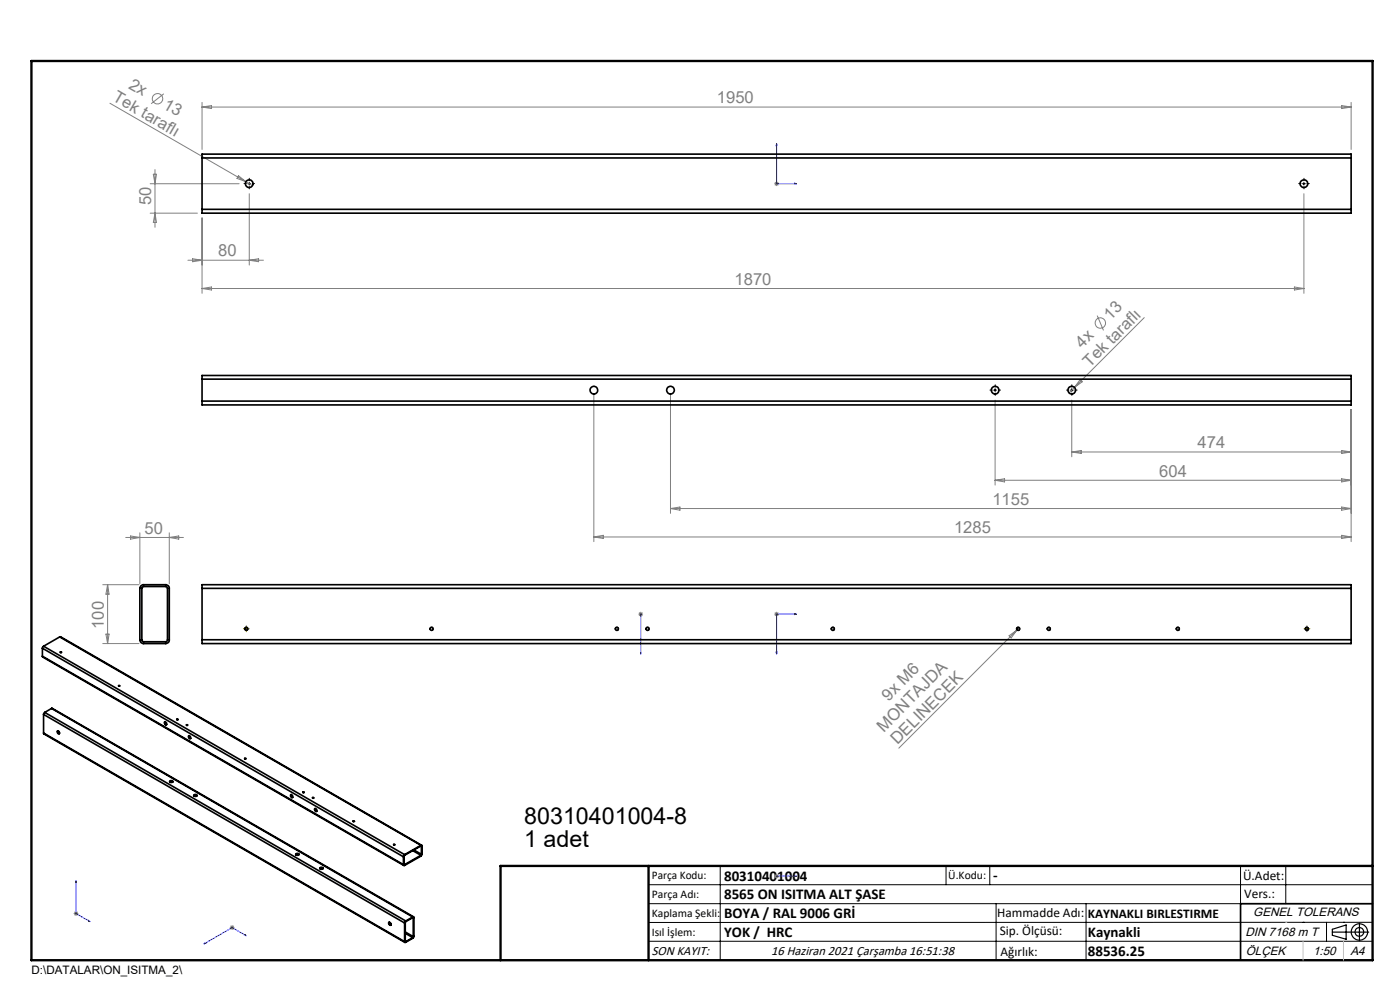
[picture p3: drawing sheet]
<svg xmlns="http://www.w3.org/2000/svg" width="297mm" height="210mm" viewBox="0 0 297 210" stroke-linecap="round" stroke-linejoin="round" font-family="sans-serif">
<g fill="none" stroke="#808080" stroke-width=".21">
<path d="M34.7 19.9l-2.6 2.1M23.3 21.9l28.9 16.7M31.9 39h18.8M32.5 37h.7l-.3 2zM32.9 36v12.2M42.9 21.7v10M42.9 22.7h243.7M42.9 22.7l2-.3v.6zM50.6 37.3l1.6 1.3-1.9-.8zM52.2 38.6l1.4 .8M164.3 39h.9M164.4 38.6l.7 .7"/>
<path d="M164.7 38.4v1.1M165.1 38.6l-.7 .7M284.6 22.4l2 .3-2 .3zM286.6 21.7v10M31.9 45.2h10M32.9 45.2l.3 2h-.7zM39.9 55.2h16M40.9 54.9l2 .3-2 .3zM42.9 46.2v16M52.9 41.1v15.1M52.9 55.2l2-.3v.6zM276.6 41.1v21.1"/>
<path d="M42.9 61.2l2-.3v.6zM42.9 61.2h233.7M232.8 66.9l1.3 3.2M242.7 67.4l-14.8 14.8M274.6 60.9l2 .3-2 .3zM126 83.8v31.1M142.2 83.8v25.1M211.1 84.9v18M227.4 84.9v12M227.4 95.9h59.2M227.4 95.9l2-.3v.6zM227.9 82.2l-1.1 1.2"/>
<path d="M229.1 80.5l.5 .5-1.7 1.2zM284.6 95.6l2 .3-2 .3zM286.6 86.9v28M26.7 114h12.2M27.7 113.7l2 .3-2 .4zM29.7 113v10.8M35.9 113v10.8M35.9 114l2-.3v.7zM126 113.9h160.6M126 113.9l2-.3v.6zM142.2 107.9h144.4M142.2 107.9l2.1-.3v.6z"/>
<path d="M211.1 101.9h75.5M211.1 101.9l2-.3v.6zM284.6 101.6l2 .3-2 .3zM284.6 107.6l2 .3-2 .3zM284.6 113.6l2 .3-2 .3zM21.8 124h7.7M21.8 136.5h7.7M22.5 134.5h.6l-.3 2zM22.8 124v12.5M22.8 124l.3 2h-.6zM135.4 130.3h1M135.6 129.9l.7 .7"/>
<path d="M135.9 129.8v1M136.3 129.9l-.7 .7M164.3 130.3h.9M164.4 129.9l.7 .7M164.7 129.8v1M165.1 129.9l-.7 .7M214.1 134.9l1.6-1.2-1.2 1.6zM216.3 133.1l-25.6 25.6M15.6 193.8h1M15.8 193.4l.7 .7M16.1 193.3v1M16.5 193.4l-.7 .7"/>
<path d="M48.8 196.8h.9M48.9 196.4l.7 .7M49.2 196.2v1.1M49.6 196.4l-.7 .7M164.3 185.9h.9M164.4 185.5l.7 .7M164.7 185.4v1M165.1 185.5l-.7 .7"/>
<circle cx="33.4" cy="20.9" r="1.1"/>
<circle cx="233.4" cy="68.5" r="1.1"/>
</g>
<g fill="none" stroke="#000" stroke-width=".21">
<path d="M52.6 39h.6M52.9 38.7v.6M276.3 39h.6M276.6 38.7v.6M210.8 82.8h.6M211.1 82.4v.7M227 82.8h.7M227.4 82.4v.7M51.9 133.5a.37 .37 0 0 1 .4-.5 .37 .37 0 0 1 .3 .5 .37 .37 0 0 1-.5 .3M91.2 133.5a.38 .38 0 0 1 .4-.5 .38 .38 0 0 1 .3 .5 .38 .38 0 0 1-.5 .3M130.5 133.5a.38 .38 0 0 1 .3-.5 .38 .38 0 0 1 .4 .4 .38 .38 0 0 1-.4 .4M137 133.5a.37 .37 0 0 1 .4-.5 .37 .37 0 0 1 .3 .5 .37 .37 0 0 1-.4 .3"/>
<path d="M176.3 133.5a.38 .38 0 0 1 .4-.5 .38 .38 0 0 1 .4 .5 .38 .38 0 0 1-.5 .3M215.6 133.5a.38 .38 0 0 1 .4-.5 .38 .38 0 0 1 .4 .4 .38 .38 0 0 1-.5 .4M222.1 133.5a.37 .37 0 0 1 .4-.5 .37 .37 0 0 1 .4 .5 .37 .37 0 0 1-.5 .3M249.5 133.5a.37 .37 0 0 1 .4-.5 .37 .37 0 0 1 .3 .5 .37 .37 0 0 1-.4 .3M276.9 133.5a.38 .38 0 0 1 .3-.5 .38 .38 0 0 1 .4 .4 .38 .38 0 0 1-.5 .4M25.1 145.4l.3 .1-.2 .1zM37.5 152.5l.3 .2h-.3zM64.3 168l.3 .1-.3 .1zM66.3 169.2l.3 .1zM74.9 174.1l.3 .1-.3 .1zM137.6 187.7h153.6M137.6 191.7h153.6"/>
<path d="M137.6 199.7h153.6M152.8 183.7v20M200.7 183.7v4M210 183.7v4M211.3 191.7v12M230.4 191.7v12M263.2 183.7v20M272.8 183.7v8M276.4 195.6h.1M281.4 195.6v4.1M285 195.6h.1M291.2 195.6l-153.6 .1"/>
<circle cx="12.9" cy="138.4" r=".15"/>
<circle cx="39.7" cy="153.8" r=".13"/>
<circle cx="52" cy="161" r=".15"/>
<circle cx="83.6" cy="179.2" r=".13"/>
</g>
<g fill="none" stroke="#000" stroke-width=".25">
<path d="M282.6 197.7h7.8M282.6 197.1l3-.9v3l-3-.8zM288.4 195.8v3.8M106.2 203.7h185"/>
<circle cx="288.4" cy="197.7" r="1.74"/>
<circle cx="288.4" cy="197.7" r=".93"/>
</g>
<g fill="none" stroke="#00f" stroke-width=".21">
<path d="M164.7 30.5v8.5h4.3M164.7 30.5l.2 .4h-.3zM168.6 38.9l.4 .1-.4 .1zM135.9 130.2v.2zM135.9 138.7v-.4v.4M135.9 130.3h.1M135.9 130.3v8.4M164.6 138.3h.3l-.2 .4zM168.6 130.2l.4 .1-.4 .1zM169 130.3h-4.3v8.4M16.1 186.9v6.9l3 1.7M16.1 186.9l.1 .3h-.1z"/>
<path d="M18.8 195.3l.3 .2-.3-.1zM43.5 200l.1 .1-.3 .1zM51.9 198.4l.1-.1 .2 .2zM52.2 198.5l-3-1.7-5.9 3.4M164.6 185.9h.3zM164.7 185.9h.1M164.7 185.9h4.3M169 185.9h-.4h.4"/>
</g>
<path d="M51.9 133.4h-.3M52.3 133.1v-.3M52.3 133.7v.3M52.6 133.4h.3M276.9 133.4h-.3M277.3 133.1v-.3M277.3 133.7v.3M277.6 133.4h.3" fill="none" stroke="#808000" stroke-width=".21" stroke-dasharray="15.2 1.3 1.3 1.3"/>
<path d="M51.9 133.4h.7M52.2 133.1v.6M276.9 133.4h.7M277.2 133.1v.6" fill="none" stroke="#808000" stroke-width=".21"/>
<g fill="none" stroke="#000" stroke-width=".21" stroke-dasharray="15.2 1.3 1.3 1.3">
<path d="M52.3 38.9h-.5M52.9 38.3v-.5M52.9 39.6v.5M53.5 38.9h.5M276 38.9h-.5M276.6 38.3v-.5M276.6 39.6v.5M277.3 38.9h.5M210.5 82.7h-.5M211.1 82.1v-.5M211.1 83.4v.5M211.8 82.7h.5"/>
<path d="M226.8 82.7h-.5M227.4 82.1v-.5M227.4 83.4v.5M228 82.7h.5"/>
</g>
<path d="M291.2 191.7h-28v12" fill="none" stroke="#000" stroke-width=".35"/>
<path d="M6.7 12.9h284.5v190.8h-284.5zM137.6 183.7v20M291.2 183.7h-185v20" fill="none" stroke="#000" stroke-width=".5"/>
<path d="M276.4 199.7v4M285 199.7v4" fill="none" stroke="#c0c0c0" stroke-width=".21"/>
<path d="M272.8 195.6h.1" fill="none" stroke="#c0c0c0" stroke-width=".25"/>
<g fill="#00f">
<path d="M168.6 185.9h.4zM164.6 185.9h.3z"/>
<path d="M168.6 130.2v.2l.4-.1zM164.6 138.3l.1 .4 .2-.4zM18.8 195.3l.3 .2-.3-.1zM16.1 186.9l.1 .3h-.1zM51.9 198.4l.3 .1-.2-.2zM43.5 200l-.2 .2 .3-.1z"/>
<path d="M168.6 38.9l.4 .1-.4 .1zM164.7 30.5l.2 .4h-.3z"/>
<path d="M135.9 130.2v.2zM135.9 138.3v.4z"/>
</g>
<g fill="none" stroke="#000" stroke-width=".35">
<path d="M42.9 33.5v-.8h243.7v.8M42.9 33.5v10.9M42.9 33.5h243.7M286.6 33.5v10.9M42.9 44.4v.8h243.7v-.8M42.9 44.4h243.7M42.9 80.4v-.8h243.7v.8M42.9 85.1v.8h243.7v-.8M42.9 80.4h243.7M42.9 85.1h243.7M42.9 80.4v4.7M286.6 80.4v4.7"/>
<path d="M9 139.2l.1 .2 76.6 44.2M9 137.5l76.6 44.2M9 139.2l76.6 44.2M9 137.5v1.7M9.2 137.1l-.2 .4M9.2 137.1l76.6 44.2M12.7 135.1h.1l76.7 44.2M12.7 135.1l76.6 44.2M12.7 135.1l-3.5 2M12.8 138.3l.3 .1h-.3zM12.9 138.4h.1M29.9 124.2l.4-.2h4.8a.73 .73 0 0 1 .8 .8v10.9a.73 .73 0 0 1-.8 .8h-4.6a.78 .78 0 0 1-.8-.8v-10.9z"/>
<path d="M30.2 124.5l5-.1 .3 .3v11.1l-.3 .3h-4.8l-.3-.2zM42.9 124.8v-.8h243.7v.8M42.9 135.7v.8h243.7v-.8M42.9 124.8v10.9M42.9 124.8h243.7M42.9 135.7h243.7M286.6 124.8v10.9M9.2 155.5l.1 .2 76.6 44.2M9.2 151.5l76.6 44.3M9.2 155.5l76.6 44.2M9.2 151.5v4M9.5 151.1l-.3 .4"/>
<path d="M9.5 151.1l76.6 44.3M10.9 150.3l76.8 44.2M10.9 150.3l76.7 44.2M10.9 150.3l-1.4 .8M12.2 155a.31 .31 0 0 1 .4 .3 .31 .31 0 0 1-.3 .3l-.2-.3zM12.2 155.1l.4 .5-.1-.1M12.2 155.1l.4 .2M12.3 155l-.1 .1M25.2 145.5h.1M34.9 153.2a.31 .31 0 0 1 .4 .1 .31 .31 0 0 1-.2 .4zM35 153.1l.1 .4 .2 .2M37.5 152.6h.3l-.2 .1z"/>
<path d="M37.6 152.7h.1M39.6 153.9h.1M40 156.1a.34 .34 0 0 1 .4 .2 .34 .34 0 0 1-.1 .4l-.3-.3zM40.1 156.1v.3l.4 .2M36 165.7l.3-.1a.26 .26 0 0 1 .3 0 .26 .26 0 0 1 0 .4 .26 .26 0 0 1-.4 0l-.2-.1zM36 165.9l.2-.2 .5 .2M41.1 168.7a.31 .31 0 0 1 .4-.3 .31 .31 0 0 1 .2 .5h-.4zM41.1 168.8l.3-.1 .4 .1M52 161h.1M61.7 168.6a.38 .38 0 0 1 .4 .2 .38 .38 0 0 1-.1 .4l-.3-.2zM61.8 168.5v.5l.3 .1M64.2 168l.3 .1z"/>
<path d="M64.3 168.1h.2M66.4 169.3h.1M66.7 171.5a.31 .31 0 0 1 .5 .2 .31 .31 0 0 1-.2 .4zM66.9 171.5l.1 .4 .2 .2M74.9 174.2h.3l-.2 .1zM75 174.3h.1M83.5 179.1l.3 .1zM83.6 179.2h.1M89.3 179.3l.2 .1-.1 2.1-3.6 2.1-.2-.2M89.3 179.4l.1 .1M89.3 179.4l-3.5 2-.1 1.9M89.3 179.3l-3.5 2"/>
<path d="M89.4 179.5v1.7M62.7 181.2l.4-.2 .2 .1a.27 .27 0 0 1 0 .4 .27 .27 0 0 1-.4-.1zM62.8 181.3h.6M67.9 184.2l.3-.1 .3 .1M67.9 184h.2a.27 .27 0 0 1 .4 0 .27 .27 0 0 1 0 .4 .27 .27 0 0 1-.4 0l-.3-.2zM82.5 195.6a.36 .36 0 0 1 .4 .2 .36 .36 0 0 1-.1 .5l-.3-.2zM82.5 195.7l.2 .3 .2 .2M82.5 195.7l.4 .2M82.6 195.6l-.1 .1M82.8 196.1l.1 .1M85.6 181.7v1.7M85.7 183.3l.1 .1"/>
<path d="M85.8 195.8v3.9M85.8 181.3l-.2 .4M86 199.7h.1M86 197.7l1.7 1M86 198l1.6 .9M86.1 195.4l-.3 .4M87.6 194.5l.2 .1v4.1l-.1 .3-1.7 .9-.2-.2M87.6 194.7h.1M87.6 194.7l-1.6 .9v4.1M87.6 194.5l-1.5 .9M87.6 198.9l-1.5 .8M87.6 180.4l1.7 1"/>
<path d="M87.7 198.7l-.1 .2M87.7 194.7v4M87.8 180.3l1.6 .9M89.3 181.4l-3.5 2M89.4 181.2l-.1 .2"/>
<circle cx="52.9" cy="39" r=".82"/>
<circle cx="276.6" cy="39" r=".81"/>
<circle cx="126" cy="82.8" r=".81"/>
<circle cx="142.2" cy="82.8" r=".81"/>
<circle cx="211.1" cy="82.8" r=".81"/>
<circle cx="227.4" cy="82.8" r=".81"/>
<circle cx="52.2" cy="133.4" r=".32"/>
<circle cx="91.5" cy="133.4" r=".32"/>
<circle cx="130.9" cy="133.4" r=".32"/>
<circle cx="137.4" cy="133.4" r=".32"/>
<circle cx="176.7" cy="133.4" r=".32"/>
<circle cx="216" cy="133.4" r=".32"/>
<circle cx="222.5" cy="133.4" r=".32"/>
<circle cx="249.9" cy="133.4" r=".32"/>
<circle cx="277.2" cy="133.4" r=".32"/>
<circle cx="25.3" cy="145.5" r=".11"/>
<circle cx="39.7" cy="153.8" r=".13"/>
<circle cx="52" cy="160.9" r=".13"/>
<circle cx="66.4" cy="169.2" r=".13"/>
</g>
<g font-size="4.9">
<text x="111.2" y="174.8">80310401004-8</text>
<text x="111.2" y="179.8">1 adet</text>
</g>
<g font-size="3.5" fill="#808080">
<text x="23.7" y="21.2" transform="rotate(30 23.7 21.2)">Tek taraflı</text>
<text x="27.1" y="18.6" transform="rotate(30 27.1 18.6)">2x</text>
<text x="34.4" y="22.9" transform="rotate(30 34.4 22.9)">13</text>
<text x="152.1" y="21.9">1950</text>
<text x="32.1" y="43.5" transform="rotate(-90 32.1 43.5)">50</text>
<text x="46.3" y="54.4">80</text>
<text x="155.8" y="60.4">1870</text>
<text x="235.6" y="68.1" transform="rotate(-45 235.6 68.1)">13</text>
<text x="229.6" y="74" transform="rotate(-45 229.6 74)">4x</text>
<text x="231.2" y="78" transform="rotate(-45 231.2 78)">Tek taraflı</text>
<text x="254.1" y="95.1">474</text>
<text x="245.9" y="101.1">604</text>
<text x="210.5" y="107.1">1155</text>
<text x="30.7" y="113.2">50</text>
<text x="202.4" y="113.1">1285</text>
<text x="22" y="133.4" transform="rotate(-90 22 133.4)">100</text>
<text x="188.5" y="148.8" transform="rotate(-45 188.5 148.8)">9x M6</text>
<text x="187.5" y="155.4" transform="rotate(-45 187.5 155.4)">MONTAJDA</text>
<text x="190.4" y="158.1" transform="rotate(-45 190.4 158.1)">DELINECEK</text>
</g>
<g font-size="3.2">
<text x="153.6" y="186.8">80310401004</text>
<text x="153.6" y="190.8">8565 ON ISITMA ALT ŞASE</text>
<text x="210.7" y="186.6">-</text>
<text x="153.6" y="194.8">BOYA / RAL 9006 GRİ</text>
<text x="153.6" y="198.8">YOK / HRC</text>
<text x="230.8" y="198.7">Kaynakli</text>
<text x="230.8" y="202.8">88536.25</text>
</g>
<g font-size="2.8">
<text x="263.7" y="186.7">Ü.Adet:</text>
<text x="263.9" y="190.5">Vers.:</text>
<text x="211.5" y="194.5">Hammadde Adı:</text>
<text x="230.8" y="194.7">KAYNAKLI BIRLESTIRME</text>
<text x="138.3" y="202.6">SON KAYIT:</text>
<text x="163.6" y="202.6">16 Haziran 2021 Çarşamba 16:51:38</text>
<text x="212.1" y="198.4">Sip. Ölçüsü:</text>
<text x="212.2" y="202.7">Ağırlık:</text>
</g>
<g font-size="2.6">
<text x="265.9" y="194.4">GENEL TOLERANS</text>
<text x="264.2" y="198.5">DIN 7168 m T</text>
<text x="264.3" y="202.6">ÖLÇEK</text>
<text x="278.5" y="202.6">1:50</text>
<text x="286.5" y="202.6">A4</text>
</g>
<g font-size="2.5">
<text x="138.3" y="186.4">Parça Kodu:</text>
<text x="138.3" y="190.5">Parça Adı:</text>
<text x="201.2" y="186.5">Ü.Kodu:</text>
<text x="138.3" y="194.5">Kaplama Şekli:</text>
<text x="138.3" y="198.6">Isıl İşlem:</text>
<text x="6.7" y="206.7">D:\DATALAR\ON_ISITMA_2\</text>
</g>
</svg>
